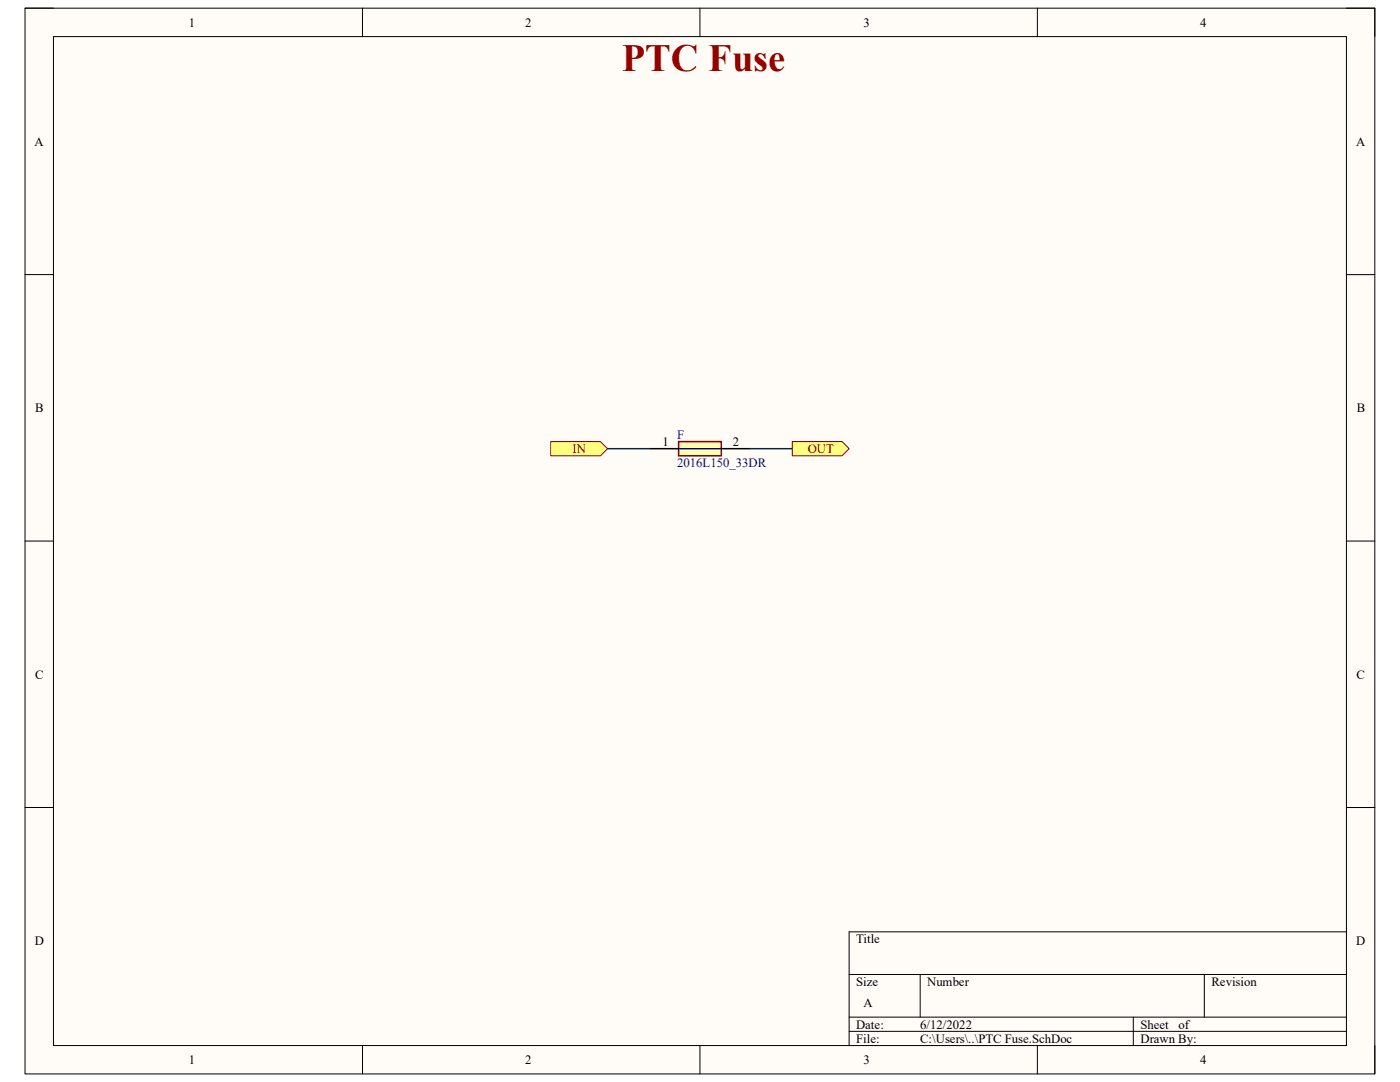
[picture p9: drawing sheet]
<svg xmlns="http://www.w3.org/2000/svg" width="279mm" height="216mm" viewBox="0 0 279 216" stroke-linecap="round" stroke-linejoin="round" font-family="sans-serif">
<path d="M5 1.6h269.4v212.7h-269.4z" fill-rule="evenodd" fill="#fffcf8"/>
<path d="M5 1.6h269.4v212.7h-269.4z" fill="none" stroke="#000" stroke-width=".2"/>
<path d="M10.7 7.3h258v201.3h-258z" fill-rule="evenodd" fill="#fffcf8"/>
<g fill="none" stroke="#000" stroke-width=".2">
<path d="M5 1.6h5.7M10.7 7.3h258v201.3h-258zM72.3 1.6v5.7M139.7 1.6v5.7M207 1.6v5.7M268.7 1.6h5.7v5.7M5 54.8h5.7M268.7 54.8h5.7M5 108h5.7M268.7 108h5.7M5 161.1h5.7M268.7 161.1h5.7"/>
<path d="M169.5 194.4h99.2M183.6 194.4v8.6M240.3 194.4v8.6M268.7 185.9h-99.2v22.7M72.3 208.6v5.7M139.7 208.6v5.7M169.5 203h99.2M169.5 205.8h99.2M207 208.6v5.7M226.2 203v5.6M274.4 208.6v5.7"/>
</g>
<path d="M135.4 88.1h8.5v2.8h-8.5z" fill-rule="evenodd" fill="#ffffb0"/>
<path d="M135.4 88.1h8.5v2.8h-8.5z" fill="none" stroke="#800000" stroke-width=".3"/>
<path d="M129.8 89.5h5.6M143.9 89.5h5.7" fill="none" stroke="#000" stroke-width=".3"/>
<path d="M135.4 89.5h8.5" fill="none" stroke="#00f" stroke-width=".3"/>
<path d="M109.9 88.1h9.9l1.5 1.4-1.5 1.4h-9.9z" fill-rule="evenodd" fill="#ffff80"/>
<path d="M109.9 88.1h9.9l1.5 1.4-1.5 1.4h-9.9z" fill="none" stroke="#800000" stroke-width=".2"/>
<path d="M158.1 88.1h9.9l1.5 1.4-1.5 1.4h-9.9z" fill-rule="evenodd" fill="#ffff80"/>
<path d="M158.1 88.1h9.9l1.5 1.4-1.5 1.4h-9.9z" fill="none" stroke="#800000" stroke-width=".2"/>
<path d="M121.3 89.5h8.5M149.6 89.5h8.5" fill="none" stroke="#073763" stroke-width=".3"/>
<text font-size="7.7" fill="#980000" x="124.1" y="14.1">PTC Fuse</text>
<g font-size="2.5">
<text x="37.7" y="5.3">1</text>
<text x="104.8" y="5.3">2</text>
<text x="172.3" y="5.3">3</text>
<text x="239.5" y="5.3">4</text>
<text x="6.9" y="29.1">A</text>
<text x="270.6" y="29.1">A</text>
<text x="7" y="82.3">B</text>
<text x="270.8" y="82.3">B</text>
<text x="132.2" y="89">1</text>
<text x="146.2" y="89">2</text>
<text x="7" y="135.4">C</text>
<text x="270.7" y="135.4">C</text>
<text x="6.9" y="188.6">D</text>
<text x="170.9" y="188.2">Title</text>
<text x="270.7" y="188.6">D</text>
<text x="170.9" y="196.7">Size</text>
<text x="185" y="196.7">Number</text>
<text x="241.8" y="196.7">Revision</text>
<text x="172.3" y="201">A</text>
<text x="170.9" y="205.2">Date:</text>
<text x="170.9" y="208.1">File:</text>
<text x="183.6" y="205.2">6/12/2022</text>
<text x="183.7" y="208.1">C:\Users\..\PTC Fuse.SchDoc</text>
<text x="227.6" y="205.2">Sheet</text>
<text x="227.6" y="208.1">Drawn By:</text>
<text x="235.2" y="205.2">of</text>
<text x="37.7" y="212.3">1</text>
<text x="104.8" y="212.3">2</text>
<text x="172.3" y="212.3">3</text>
<text x="239.5" y="212.3">4</text>
</g>
<g font-size="2.5" fill="#000080">
<text x="135.1" y="87.5">F</text>
<text x="135.1" y="93.2">2016L150_33DR</text>
</g>
<g font-size="2.5" fill="#800000">
<text x="114.3" y="90.4">IN</text>
<text x="161.2" y="90.4">OUT</text>
</g>
</svg>
